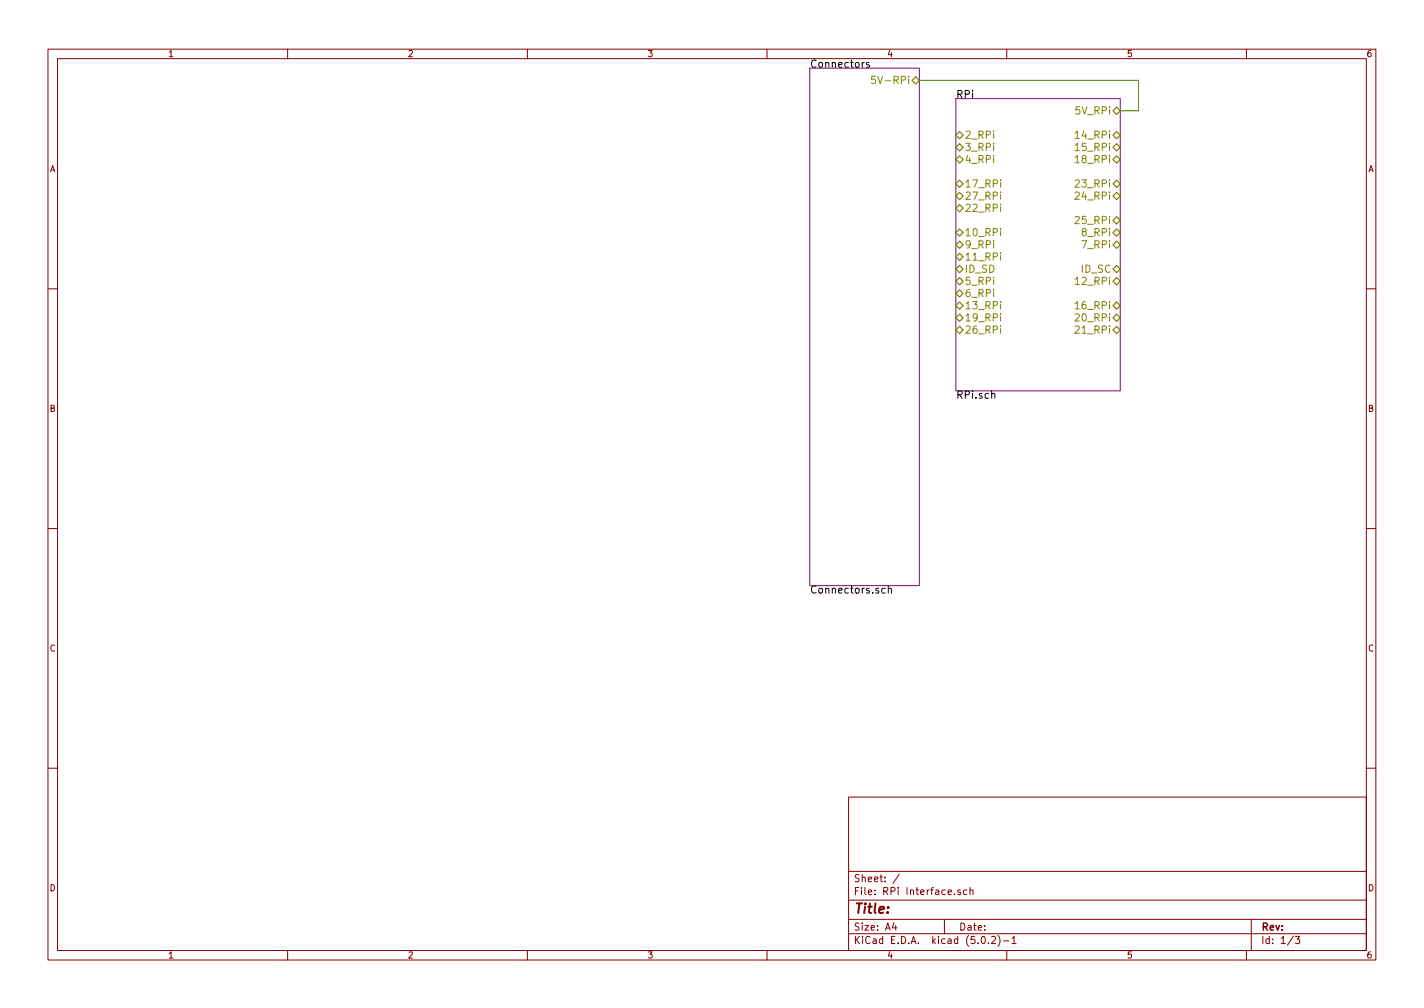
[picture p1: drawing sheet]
EESchema Schematic File Version 2
LIBS:power
LIBS:device
LIBS:switches
LIBS:relays
LIBS:motors
LIBS:transistors
LIBS:conn
LIBS:linear
LIBS:regul
LIBS:74xx
LIBS:cmos4000
LIBS:adc-dac
LIBS:memory
LIBS:xilinx
LIBS:microcontrollers
LIBS:dsp
LIBS:microchip
LIBS:analog_switches
LIBS:motorola
LIBS:texas
LIBS:intel
LIBS:audio
LIBS:interface
LIBS:digital-audio
LIBS:philips
LIBS:display
LIBS:cypress
LIBS:siliconi
LIBS:opto
LIBS:atmel
LIBS:contrib
LIBS:valves
LIBS:RPi Interface-cache
EELAYER 25 0
EELAYER END
$Descr A4 11693 8268
encoding utf-8
Sheet 1 3
Title ""
Date ""
Rev ""
Comp ""
Comment1 ""
Comment2 ""
Comment3 ""
Comment4 ""
$EndDescr
$Sheet
S 7850 800  1350 2400
U 5A97FF67
F0 "RPi" 60
F1 "RPi.sch" 60
F2 "5V_RPi" B R 9200 900 60 
F3 "2_RPi" B L 7850 1100 60 
F4 "3_RPi" B L 7850 1200 60 
F5 "4_RPi" B L 7850 1300 60 
F6 "17_RPi" B L 7850 1500 60 
F7 "27_RPi" B L 7850 1600 60 
F8 "22_RPi" B L 7850 1700 60 
F9 "10_RPi" B L 7850 1900 60 
F10 "9_RPi" B L 7850 2000 60 
F11 "11_RPi" B L 7850 2100 60 
F12 "14_RPi" B R 9200 1100 60 
F13 "15_RPi" B R 9200 1200 60 
F14 "18_RPi" B R 9200 1300 60 
F15 "23_RPi" B R 9200 1500 60 
F16 "24_RPi" B R 9200 1600 60 
F17 "25_RPi" B R 9200 1800 60 
F18 "8_RPi" B R 9200 1900 60 
F19 "7_RPi" B R 9200 2000 60 
F20 "ID_SD" B L 7850 2200 60 
F21 "ID_SC" B R 9200 2200 60 
F22 "5_RPi" B L 7850 2300 60 
F23 "6_RPi" B L 7850 2400 60 
F24 "13_RPi" B L 7850 2500 60 
F25 "19_RPi" B L 7850 2600 60 
F26 "26_RPi" B L 7850 2700 60 
F27 "21_RPi" B R 9200 2700 60 
F28 "20_RPi" B R 9200 2600 60 
F29 "16_RPi" B R 9200 2500 60 
F30 "12_RPi" B R 9200 2300 60 
$EndSheet
Wire Wire Line
	9200 900  9350 900 
NoConn ~ 9200 1100
NoConn ~ 9200 1200
NoConn ~ 9200 1300
NoConn ~ 9200 1500
NoConn ~ 9200 1600
NoConn ~ 9200 1800
NoConn ~ 9200 1900
NoConn ~ 9200 2000
NoConn ~ 7850 2100
NoConn ~ 7850 2000
NoConn ~ 7850 1900
NoConn ~ 7850 1700
NoConn ~ 7850 1600
NoConn ~ 7850 1500
NoConn ~ 7850 1300
NoConn ~ 7850 1200
NoConn ~ 7850 1100
NoConn ~ 9200 2200
NoConn ~ 9200 2300
NoConn ~ 9200 2500
NoConn ~ 9200 2600
NoConn ~ 9200 2700
NoConn ~ 7850 2700
NoConn ~ 7850 2600
NoConn ~ 7850 2500
NoConn ~ 7850 2400
NoConn ~ 7850 2300
NoConn ~ 7850 2200
$Sheet
S 6650 550  900  4250
U 5A0C1F5F
F0 "Connectors" 60
F1 "Connectors.sch" 60
F2 "5V-RPi" B R 7550 650 60 
$EndSheet
Wire Wire Line
	7550 650  9350 650 
Wire Wire Line
	9350 650  9350 900 
$EndSCHEMATC
